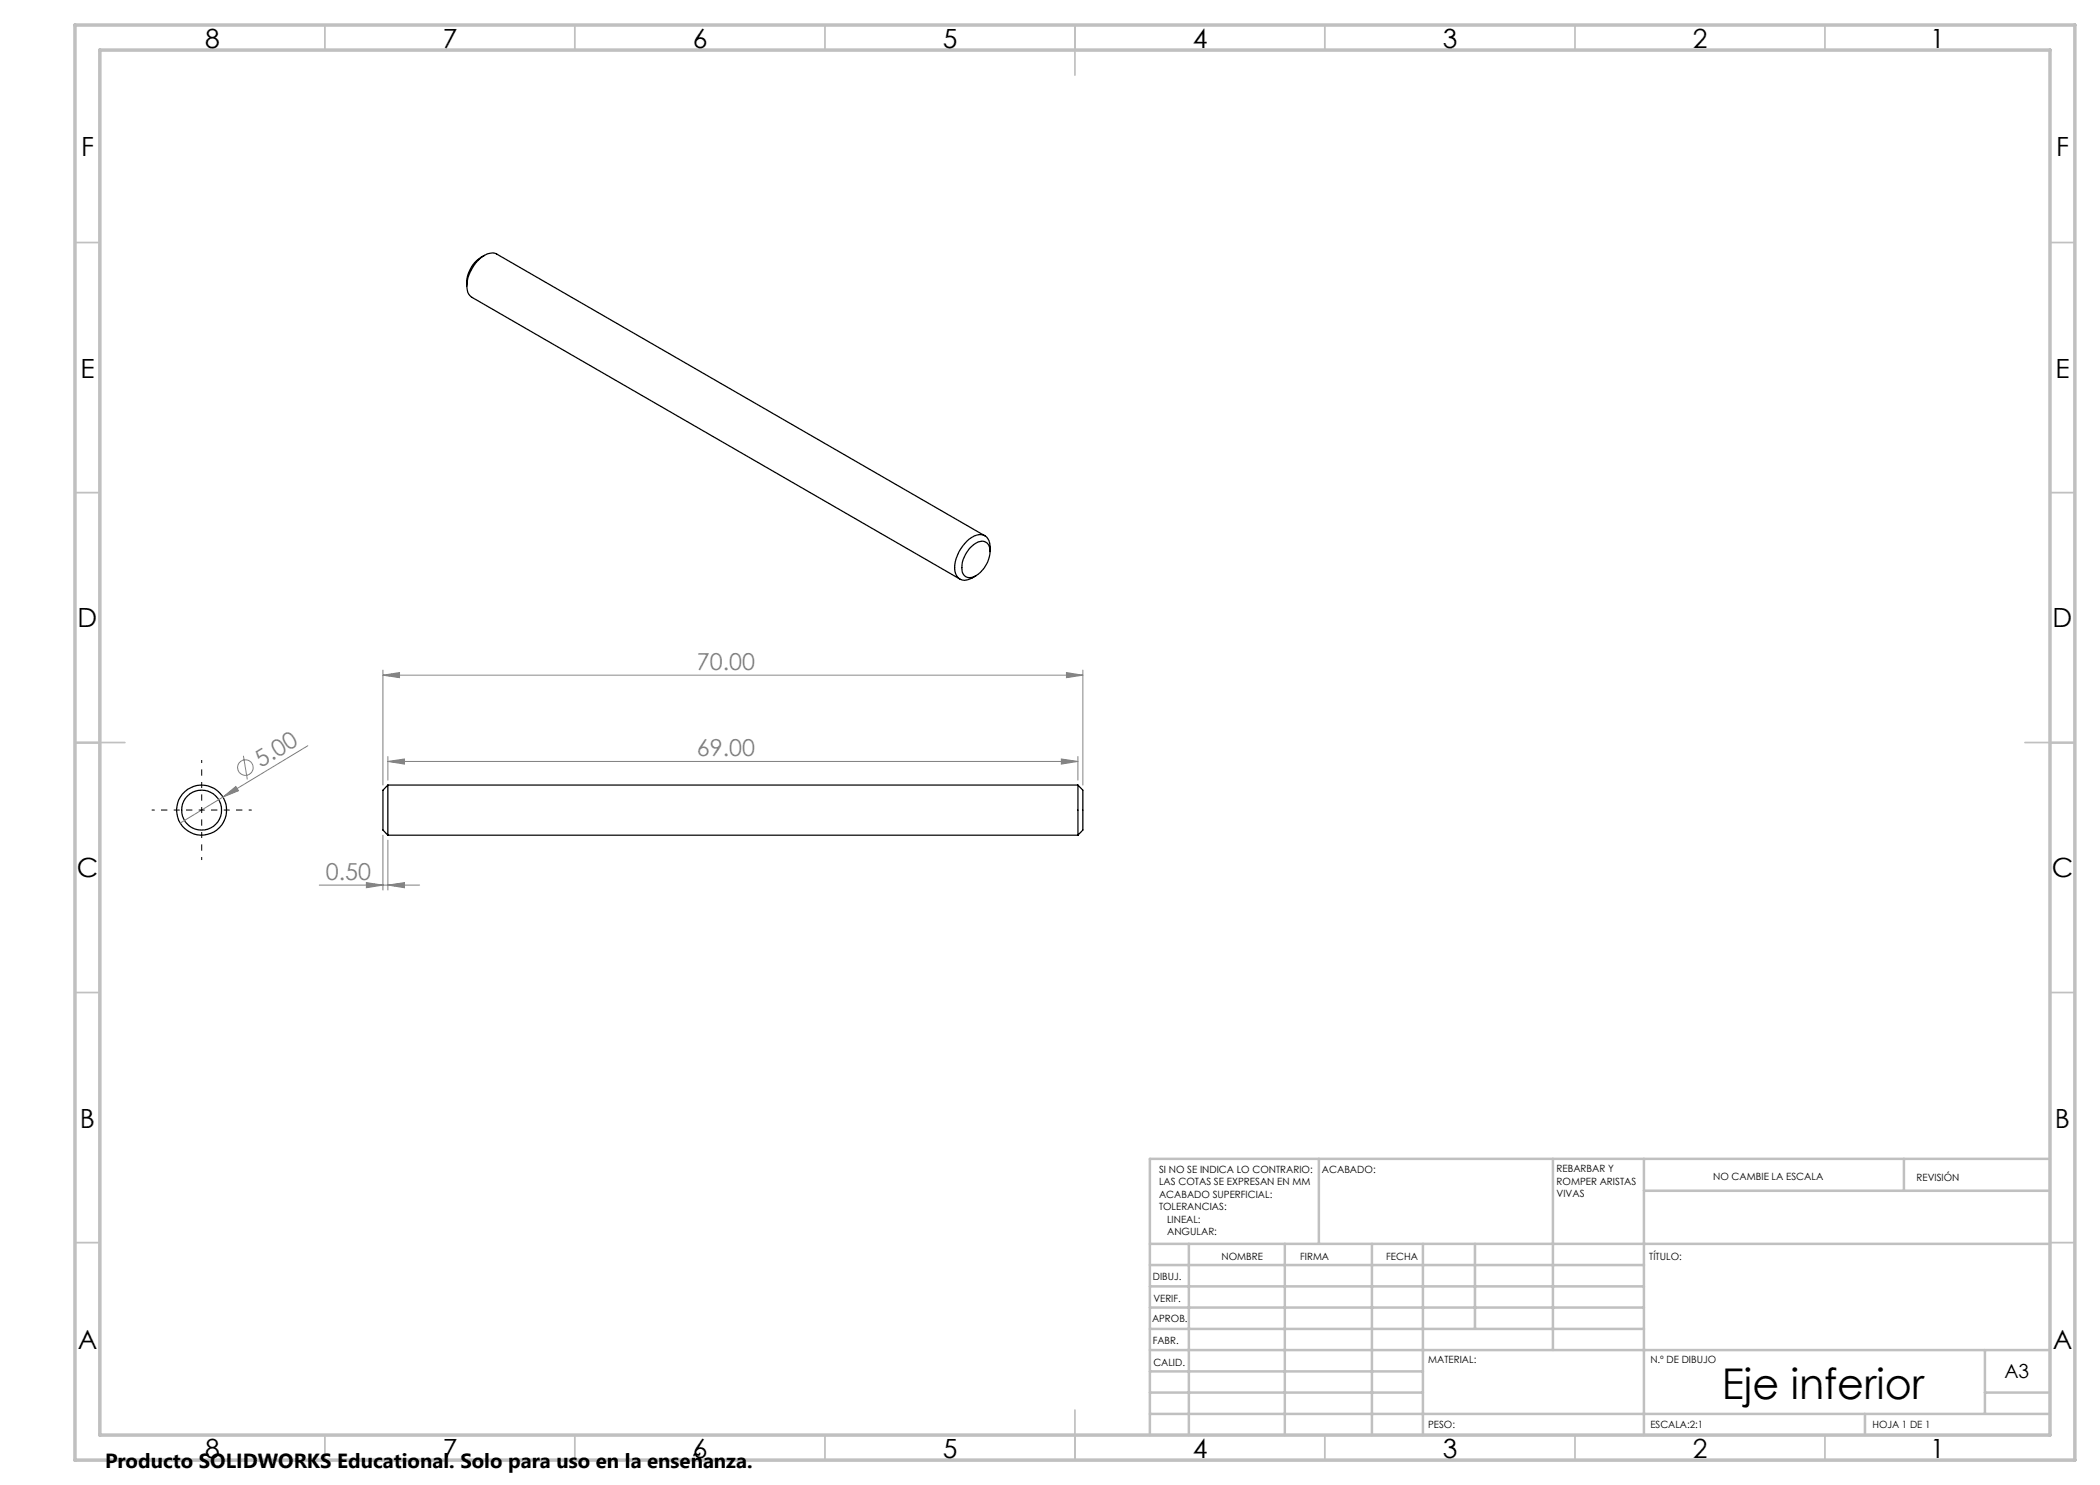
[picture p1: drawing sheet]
<svg xmlns="http://www.w3.org/2000/svg" width="420mm" height="297mm" viewBox="0 0 420 297" stroke-linecap="round" stroke-linejoin="round" font-family="sans-serif">
<g fill="none" stroke="#000" stroke-width=".25">
<path d="M96.9 51.1a6.3 6.3 0 0 0-3.6 6.1M193.9 109.7l.4-.4a2.35 2.35 0 0 1 3.2-.6 3.7 3.7 0 0 1 0 3.8 5.3 5.3 0 0 1-3.2 3 1.63 1.63 0 0 1-1.9-2 5.9 5.9 0 0 1 1.5-3.8zM197 107.2l-97.6-56.4a3.2 3.2 0 0 0-3.8 1.3 7 7 0 0 0-2 6.4l.8 1 97.6 56.3M198 110.3v-.9a2.11 2.11 0 0 0-.8-2.1 2.11 2.11 0 0 0-2.4-.1 7.4 7.4 0 0 0-3.7 7.4 2.05 2.05 0 0 0 3.2 1l.9-.5M77.6 157v10M77.6 157l-1 1v8l1 1M77.6 157h138M215.6 157v10M215.6 157l1 1v8l-1 1M77.6 167h138"/>
<circle cx="40.3" cy="162" r="5"/>
<circle cx="40.3" cy="162" r="4"/>
</g>
<path d="M77.6 152.3l3.3-.5v1zM77.6 151.3v4.7M77.6 152.3h138M215.6 151.3v4.7" fill="none" stroke="#808080" stroke-width=".2"/>
<g fill="none" stroke="#c0c0c0" stroke-width=".35">
<path d="M65 5v5M115 5v5M165 5v5M215 5v10M265 5v5M315 5v5M365 5v5M15 48.5h5M410 48.5h5M15 98.5h5M410 98.5h5M15 148.5h10"/>
<path d="M405 148.5h10M15 198.5h5M410 198.5h5M15 248.5h5M410 248.5h5M65 287v5M115 287v5M165 287v5M215 282v10M265 287v5M315 287v5M365 287v5"/>
</g>
<g fill="none" stroke="#c0c0c0" stroke-width=".5">
<path d="M263.8 231.8v17M310.6 231.8v38.2M328.8 231.8v55.2M328.8 238.2h81.2M380.8 231.8v6.4M410 231.8h-180v55.2M230 248.8h180M230 257.3h98.8M230 253h98.8M237.8 248.8v38.2M257 248.8v38.2M274.4 248.8v38.2"/>
<path d="M284.6 248.8v38.2M295 248.8v17M230 265.8h98.8M230 261.5h98.8M230 278.5h54.6M230 274.3h54.6M230 270h180M397 278.5h13M397 270v12.8M230 282.8h180M373 282.8v4.2"/>
</g>
<path d="M15 5h400v287h-400zM20 10h390v277h-390z" fill="none" stroke="#c0c0c0" stroke-width=".7"/>
<path d="M77.6 152.3l3.3-.5v1z" fill="#808080"/>
<path d="M212.3 151.8l3.3 .5-3.3 .5z" fill="none" stroke="#808080" stroke-width=".2"/>
<path d="M212.3 151.8l3.3 .5-3.3 .5z" fill="#808080"/>
<path d="M76.6 134v23M76.6 135h140M213.3 134.5l3.3 .5-3.3 .5zM216.6 134v23" fill="none" stroke="#808080" stroke-width=".2"/>
<path d="M213.3 134.5l3.3 .5-3.3 .5z" fill="#808080"/>
<path d="M76.6 135l3.3-.5v1z" fill="none" stroke="#808080" stroke-width=".2"/>
<path d="M76.6 135l3.3-.5v1z" fill="#808080"/>
<path d="M63.9 177h20M73.3 176.5l3.3 .5-3.3 .5zM76.6 167v11M77.6 168v10" fill="none" stroke="#808080" stroke-width=".2"/>
<path d="M73.3 176.5l3.3 .5-3.3 .5z" fill="#808080"/>
<path d="M77.6 177l3.3-.5v1z" fill="none" stroke="#808080" stroke-width=".2"/>
<path d="M77.6 177l3.3-.5v1z" fill="#808080"/>
<g fill="none" stroke="#808080" stroke-width=".2">
<path d="M44.6 159.4l2.6-2.1 .5 .8zM44.6 159.4l-8.5 5.2M48.7 151.2l.8 4.7M61.6 149.2l-17 10.2"/>
<circle cx="49.1" cy="153.5" r="1.56"/>
</g>
<path d="M44.6 159.4l2.6-2.1 .5 .8z" fill="#808080"/>
<path d="M40.3 157v-5M35.3 162h-5M40.3 162v-5M40.3 162h-5M40.3 162v5M40.3 162h5M40.3 167v5M45.3 162h5" fill="none" stroke="#000" stroke-width=".2" stroke-dasharray="15.2 1.3 1.3 1.3" stroke-dashoffset="14.6" stroke-linecap="butt"/>
<text font-size="8.5" x="344.4" y="279.7">Eje inferior</text>
<g font-size="5.3">
<text x="41" y="9.5">8</text>
<text x="88.5" y="9.5">7</text>
<text x="138.5" y="9.5">6</text>
<text x="188.5" y="9.5">5</text>
<text x="238.5" y="9.5">4</text>
<text x="288.5" y="9.5">3</text>
<text x="338.5" y="9.5">2</text>
<text x="386" y="9.5">1</text>
<text x="16.2" y="31.3">F</text>
<text x="411.2" y="31.3">F</text>
<text x="16.1" y="75.5">E</text>
<text x="411.1" y="75.5">E</text>
<text x="15.5" y="125.5">D</text>
<text x="410.5" y="125.5">D</text>
<text x="15.4" y="175.5">C</text>
<text x="410.4" y="175.5">C</text>
<text x="16" y="225.5">B</text>
<text x="411" y="225.5">B</text>
<text x="15.5" y="269.8">A</text>
<text x="410.5" y="269.8">A</text>
<text x="41" y="291.5">8</text>
<text x="88.5" y="291.5">7</text>
<text x="138.5" y="291.5">6</text>
<text x="188.5" y="291.5">5</text>
<text x="238.5" y="291.5">4</text>
<text x="288.5" y="291.5">3</text>
<text x="338.5" y="291.5">2</text>
<text x="386" y="291.5">1</text>
</g>
<g font-size="4.7" fill="#808080">
<text x="139.4" y="134">70.00</text>
<text x="52.2" y="153.6" transform="rotate(-31 52.2 153.6)">5.00</text>
<text x="139.4" y="151.3">69.00</text>
<text x="65.2" y="176">0.50</text>
</g>
<text font-size="4.1" x="21" y="293.7">Producto SOLIDWORKS Educational. Solo para uso en la enseñanza.</text>
<text font-size="3.9" x="400.9" y="275.5">A3</text>
<g font-size="2">
<text x="231.8" y="234.6">SI NO SE INDICA LO CONTRARIO:</text>
<text x="231.8" y="237.1">LAS COTAS SE EXPRESAN EN MM</text>
<text x="231.8" y="239.6">ACABADO SUPERFICIAL:</text>
<text x="264.4" y="234.6">ACABADO:</text>
<text x="311.3" y="234.5">REBARBAR Y</text>
<text x="311.3" y="237">ROMPER ARISTAS</text>
<text x="311.3" y="239.5">VIVAS</text>
<text x="342.6" y="236">NO CAMBIE LA ESCALA</text>
<text x="383.3" y="236.2">REVISIÓN</text>
<text x="231.8" y="242.1">TOLERANCIAS:</text>
<text x="233.4" y="244.6">LINEAL:</text>
<text x="233.4" y="247.1">ANGULAR:</text>
<text x="244.3" y="252">NOMBRE</text>
<text x="260" y="251.9">FIRMA</text>
<text x="277.2" y="251.9">FECHA</text>
<text x="329.9" y="251.9">TÍTULO:</text>
<text x="230.6" y="256.1">DIBUJ.</text>
<text x="230.7" y="260.3">VERIF.</text>
<text x="230.4" y="264.4">APROB.</text>
<text x="230.5" y="268.8">FABR.</text>
<text x="230.7" y="273.1">CALID.</text>
<text x="285.6" y="272.5">MATERIAL:</text>
<text x="330.1" y="272.5">N.º DE DIBUJO</text>
<text x="285.6" y="285.5">PESO:</text>
<text x="330.1" y="285.6">ESCALA:2:1</text>
<text x="374.5" y="285.6">HOJA 1 DE 1</text>
</g>
</svg>
